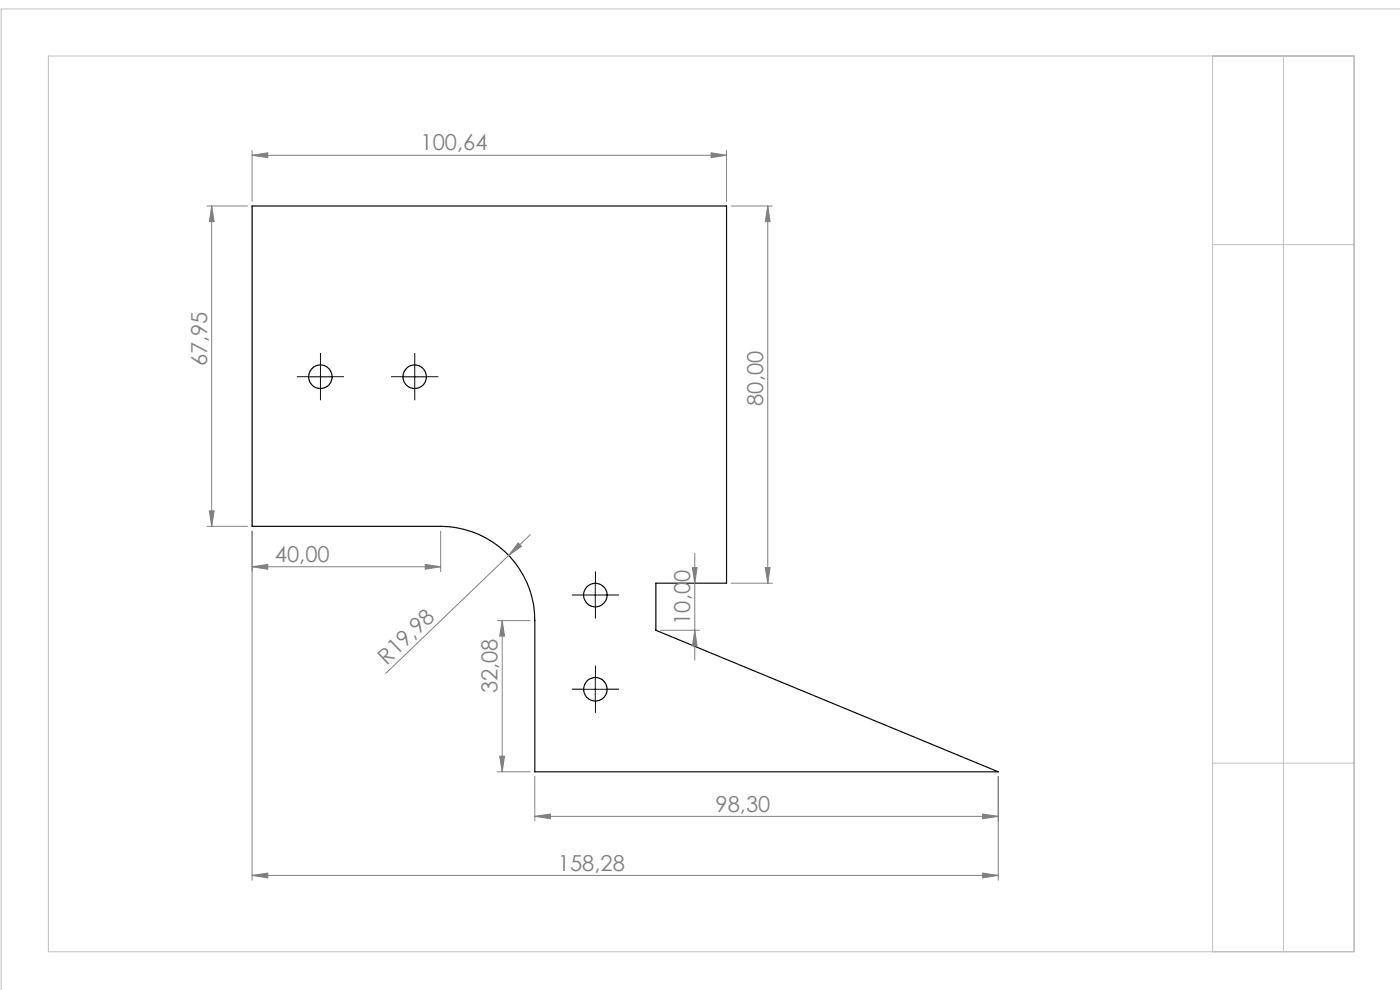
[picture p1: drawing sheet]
<svg xmlns="http://www.w3.org/2000/svg" width="297mm" height="210mm" viewBox="0 0 297 210" stroke-linecap="round" stroke-linejoin="round" font-family="sans-serif">
<g fill="none" stroke="#000" stroke-width=".25">
<path d="M53.5 43.7h100.6v80h-15v10l72.7 30h-98.3v-32.1a20 20 0 0 0-20-20h-40z"/>
<circle cx="68" cy="79.9" r="2.51"/>
<circle cx="87.9" cy="79.9" r="2.5"/>
<circle cx="126.3" cy="126.2" r="2.5"/>
<circle cx="126.3" cy="146.2" r="2.49"/>
</g>
<g fill="none" stroke="#808080" stroke-width=".21">
<path d="M53.5 32.9l3.3-.5v1zM53.5 31.9v10.8M53.5 32.9h100.6M150.8 32.4l3.3 .5-3.3 .5zM154.1 31.9v10.8M43.9 43.7h8.6M44.9 43.7l.5 3.3h-1zM44.9 43.7v67.9M155.1 43.7h8.8M162.9 43.7l.5 3.3h-1.1zM162.9 43.7v80M43.9 111.6h8.6"/>
<path d="M44.4 108.4h1l-.5 3.2zM53.5 112.7v74M90.2 119.7l3.3 .5-3.3 .5zM93.5 112.7v8.5M107.9 117.8l-26.1 25.1M109.9 115.2l.7 .7-2.7 1.9zM112.5 113.4l-4.6 4.4M147.4 117.4v22.6M53.5 120.2l3.3-.5v1zM53.5 120.2h40M105.5 131.6h7M106.5 131.6v32.1"/>
<path d="M106.5 131.6l.5 3.3h-1zM140.1 133.7h8.3M146.9 120.4h1l-.5 3.3zM147.4 133.7l.5 3.3h-1zM155.1 123.7h8.8M162.3 120.4h1.1l-.5 3.3zM105.5 163.7h7M106 160.4h1l-.5 3.3zM113.5 173.2l3.3-.5v1zM113.5 164.7v9.5M113.5 173.2h98.3M208.5 172.7l3.3 .5-3.3 .5z"/>
<path d="M211.8 164.7v22M53.5 185.7l3.3-.5v1zM53.5 185.7h158.3M208.5 185.2l3.3 .5-3.3 .5z"/>
</g>
<g fill="none" stroke="#000" stroke-width=".21" stroke-dasharray="15.2 1.3 1.3 1.3" stroke-linecap="butt">
<path d="M65.5 79.9h-2.5M68 77.4v-2.5M70.5 79.9h2.5M85.5 79.9h-2.5M88 77.4v-2.5M90.5 79.9h2.5M68 82.4v2.5M88 82.4v2.5M123.8 126.2h-2.5M126.3 123.7v-2.5M126.3 128.7v2.5M128.8 126.2h2.5"/>
<path d="M123.8 146.2h-2.5M126.3 143.7v-2.5M126.3 148.7v2.5M128.8 146.2h2.5"/>
</g>
<path d="M65.5 79.9h5M68 77.4v5M85.5 79.9h5M88 77.4v5M123.8 126.2h5M126.3 123.7v5M123.8 146.2h5M126.3 143.7v5" fill="none" stroke="#000" stroke-width=".21"/>
<path d="M10.3 11.9h277v190h-277zM257.2 11.9v190M272.3 11.9v190M297.1 1.9h-296.9v208.2M257.2 51.9h30.1M257.2 161.9h30.1" fill="none" stroke="#c0c0c0" stroke-width=".21"/>
<g fill="#808080">
<path d="M109.9 115.2l.7 .7-2.7 1.9z"/>
<path d="M150.8 32.4l3.3 .5-3.3 .5zM53.5 32.9l3.3-.5v1zM90.2 119.7l3.3 .5-3.3 .5zM53.5 120.2l3.3-.5v1z"/>
<path d="M53.5 185.7l3.3-.5v1zM208.5 185.2l3.3 .5-3.3 .5z"/>
<path d="M208.5 172.7l3.3 .5-3.3 .5zM113.5 173.2l3.3-.5v1z"/>
<path d="M162.3 120.4h1.1l-.5 3.3zM162.9 43.7l.5 3.3h-1.1z"/>
<path d="M106 160.4h1l-.5 3.3zM106.5 131.6l.5 3.3h-1z"/>
<path d="M44.9 43.7l.5 3.3h-1zM44.4 108.4h1l-.5 3.2zM146.9 120.4h1l-.5 3.3zM147.4 133.7l.5 3.3h-1z"/>
</g>
<g font-size="4.7" fill="#808080">
<text x="89.2" y="31.9">100,64</text>
<text x="43.9" y="77.7" transform="rotate(-90 43.9 77.7)">67,95</text>
<text x="161.9" y="86.1" transform="rotate(-90 161.9 86.1)">80,00</text>
<text x="58.3" y="119.2">40,00</text>
<text x="146.4" y="132.5" transform="rotate(-90 146.4 132.5)">10,00</text>
<text x="82" y="141.2" transform="rotate(-44 82 141.2)">R19,98</text>
<text x="105.5" y="147.1" transform="rotate(-90 105.5 147.1)">32,08</text>
<text x="151.8" y="172.1">98,30</text>
<text x="118.4" y="184.7">158,28</text>
</g>
</svg>
